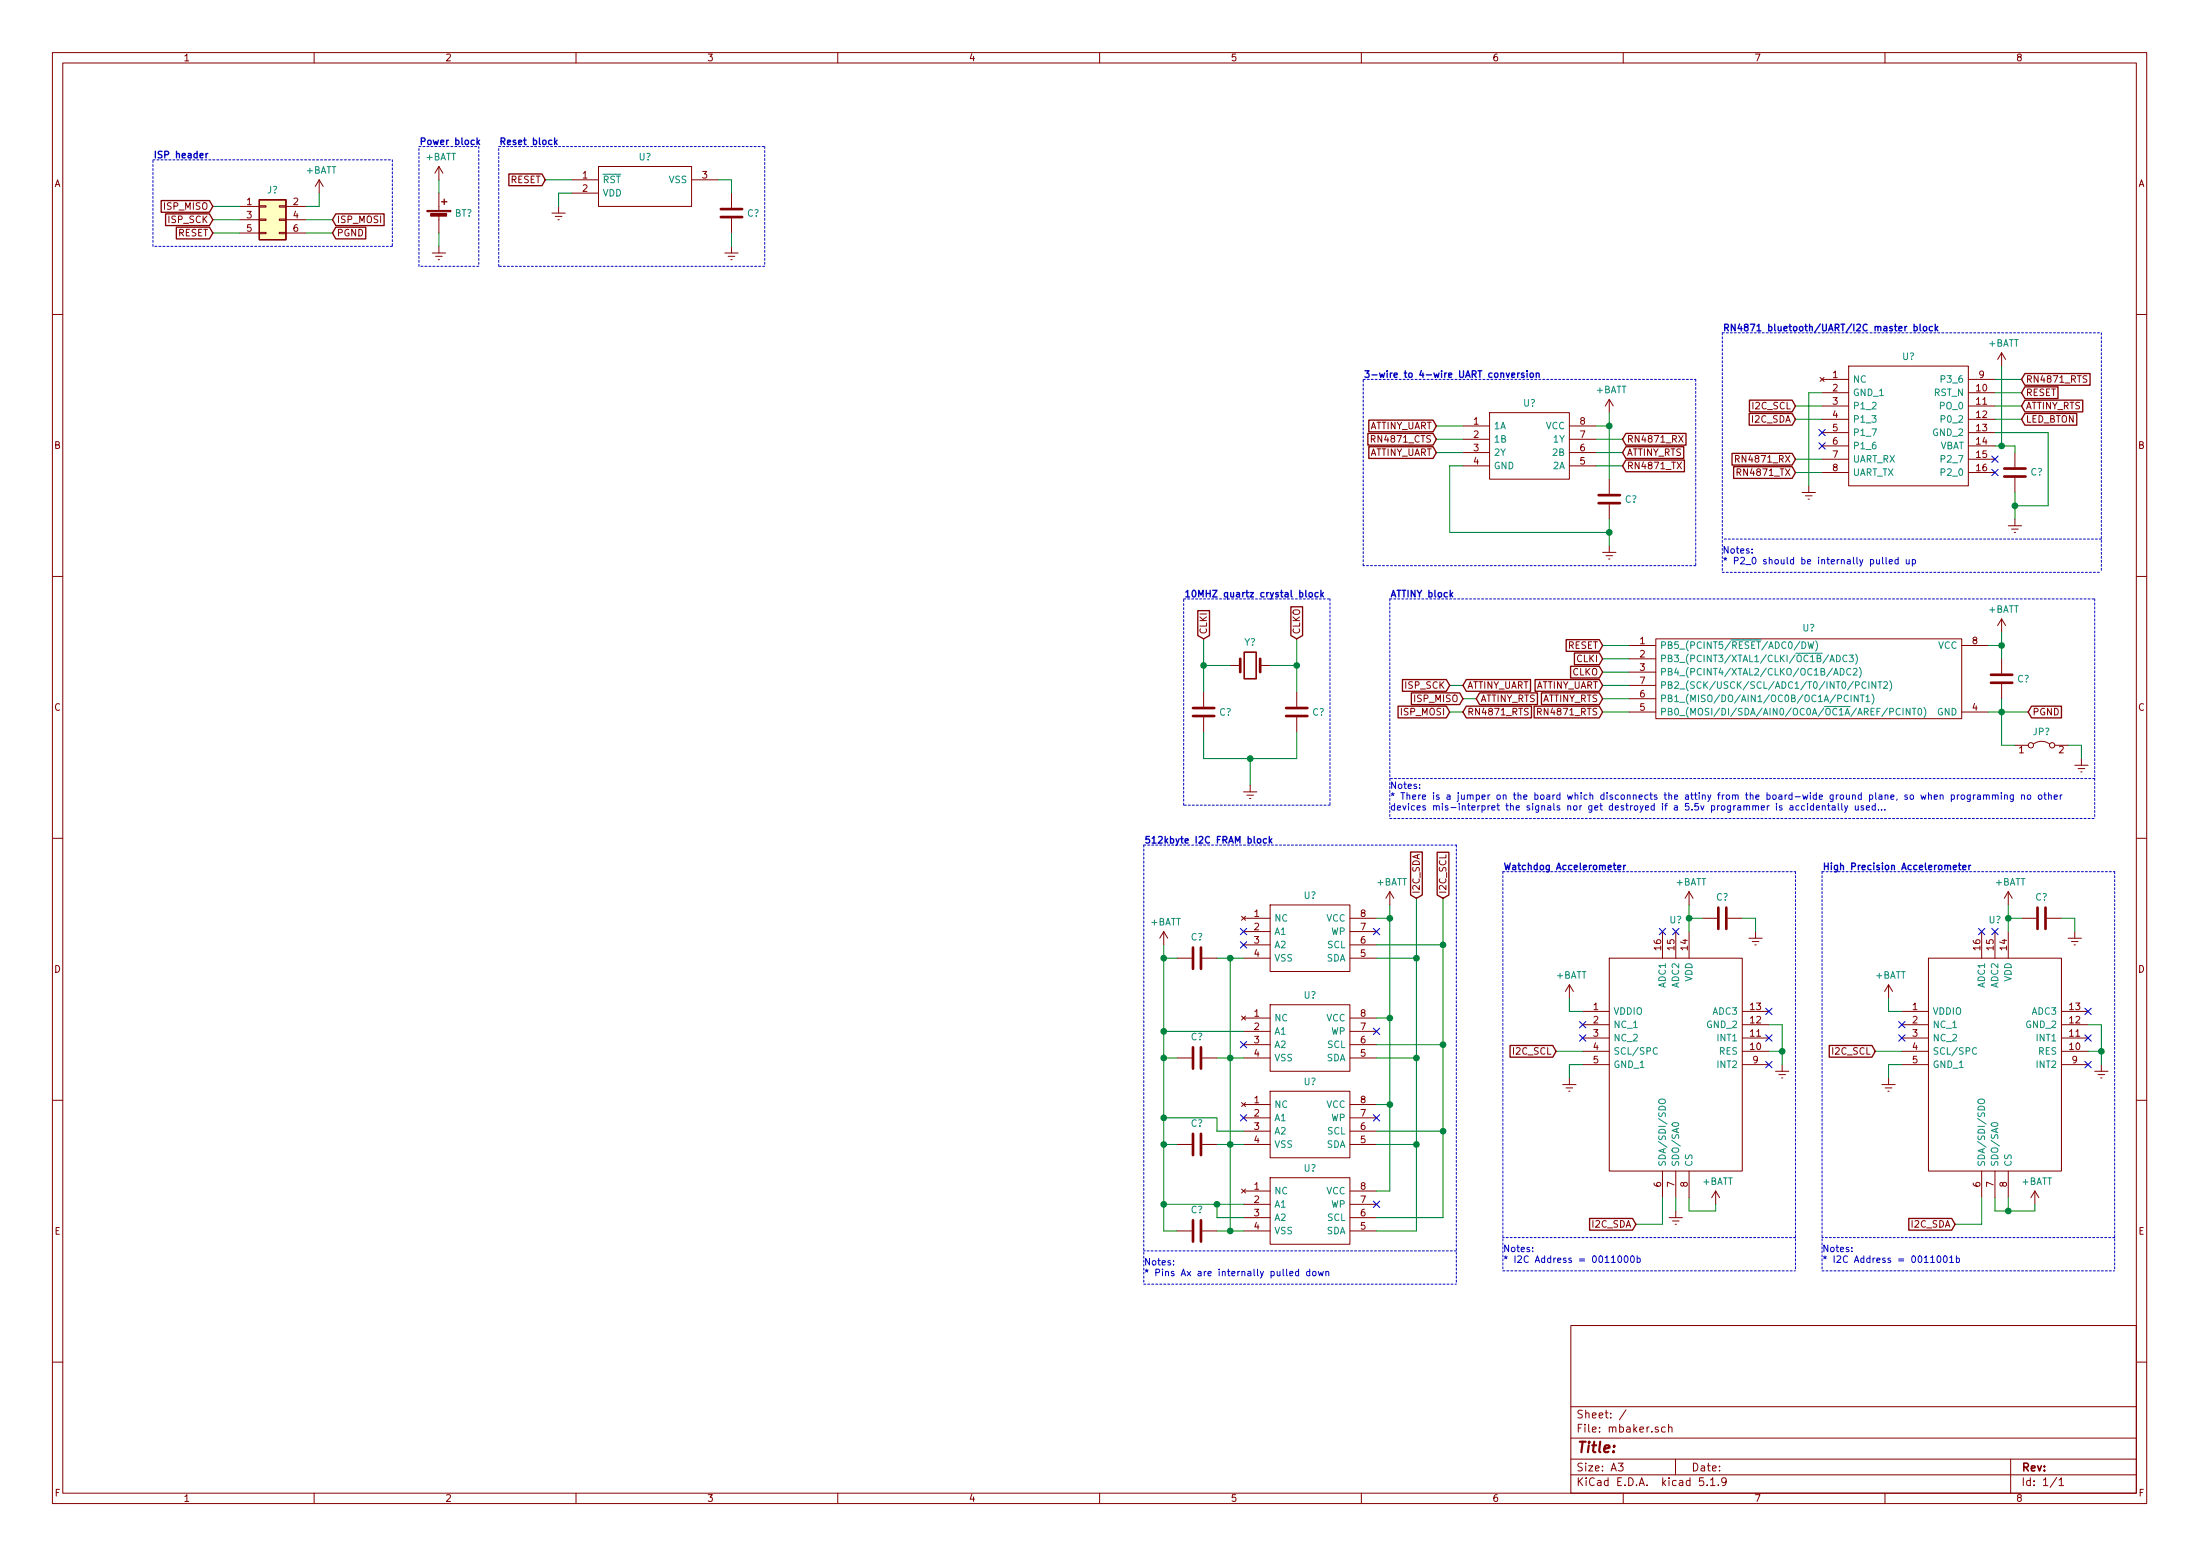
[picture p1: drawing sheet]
EESchema Schematic File Version 4
EELAYER 30 0
EELAYER END
$Descr A3 16535 11693
encoding utf-8
Sheet 1 1
Title ""
Date ""
Rev ""
Comp ""
Comment1 ""
Comment2 ""
Comment3 ""
Comment4 ""
$EndDescr
$Comp
L ATTINY85V-10SUR:ATTINY85V-10SUR U?
U 1 1
P 12250 4850
F 0 "U?" H 13600 4983 50  0000 C CNN
F 1 "ATTINY85V-10SUR" H 13600 4984 50  0001 C CNN
F 2 "SOIC127P798X216-8N" H 16800 4950 50  0001 L CNN
F 3 "http://ww1.microchip.com/downloads/en/devicedoc/atmel-2586-avr-8-bit-microcontroller-attiny25-attiny45-attiny85_datasheet-summary.pdf" H 16800 4850 50  0001 L CNN
F 4 "MICROCHIP - ATTINY85V-10SUR - MCU, 8BIT, AVR, 10MHZ, WSOIC-8" H 16800 4750 50  0001 L CNN "Description"
F 5 "2.16" H 16800 4650 50  0001 L CNN "Height"
F 6 "Microchip" H 16800 4550 50  0001 L CNN "Manufacturer_Name"
F 7 "ATTINY85V-10SUR" H 16800 4450 50  0001 L CNN "Manufacturer_Part_Number"
F 8 "556-ATTINY85V-10SUR" H 16800 4350 50  0001 L CNN "Mouser Part Number"
F 9 "https://www.mouser.co.uk/ProductDetail/Microchip-Technology-Atmel/ATTINY85V-10SUR?qs=6Dg1WZIWLC7RsRgydzBFFw%3D%3D" H 16800 4250 50  0001 L CNN "Mouser Price/Stock"
F 10 "ATTINY85V-10SUR" H 16800 4150 50  0001 L CNN "Arrow Part Number"
F 11 "https://www.arrow.com/en/products/attiny85v-10sur/microchip-technology" H 16800 4050 50  0001 L CNN "Arrow Price/Stock"
	1    12250 4850
	1    0    0    -1  
$EndComp
$Comp
L Device:C C?
U 1 1
P 15050 5100
F 0 "C?" H 15165 5100 50  0000 L CNN
F 1 "10uF" H 15165 5055 50  0001 L CNN
F 2 "" H 15088 4950 50  0001 C CNN
F 3 "~" H 15050 5100 50  0001 C CNN
	1    15050 5100
	1    0    0    -1  
$EndComp
$Comp
L power:Earth #PWR?
U 1 1
P 15650 5700
F 0 "#PWR?" H 15650 5450 50  0001 C CNN
F 1 "Earth" H 15650 5550 50  0001 C CNN
F 2 "" H 15650 5700 50  0001 C CNN
F 3 "~" H 15650 5700 50  0001 C CNN
	1    15650 5700
	1    0    0    -1  
$EndComp
$Comp
L power:+BATT #PWR?
U 1 1
P 15050 4750
F 0 "#PWR?" H 15050 4600 50  0001 C CNN
F 1 "+BATT" H 15065 4923 50  0000 C CNN
F 2 "" H 15050 4750 50  0001 C CNN
F 3 "" H 15050 4750 50  0001 C CNN
	1    15050 4750
	1    0    0    -1  
$EndComp
$Comp
L Device:Crystal Y?
U 1 1
P 9400 5000
F 0 "Y?" H 9400 5176 50  0000 C CNN
F 1 "10MHZ" H 9400 5177 50  0001 C CNN
F 2 "" H 9400 5000 50  0001 C CNN
F 3 "~" H 9400 5000 50  0001 C CNN
	1    9400 5000
	1    0    0    -1  
$EndComp
$Comp
L Device:C C?
U 1 1
P 9750 5350
F 0 "C?" H 9865 5350 50  0000 L CNN
F 1 "22pF" H 9865 5305 50  0001 L CNN
F 2 "" H 9788 5200 50  0001 C CNN
F 3 "~" H 9750 5350 50  0001 C CNN
	1    9750 5350
	1    0    0    -1  
$EndComp
Wire Wire Line
	9550 5000 9750 5000
Wire Wire Line
	9750 5000 9750 5200
$Comp
L Device:C C?
U 1 1
P 9050 5350
F 0 "C?" H 9165 5350 50  0000 L CNN
F 1 "22pF" H 9165 5305 50  0001 L CNN
F 2 "" H 9088 5200 50  0001 C CNN
F 3 "~" H 9050 5350 50  0001 C CNN
	1    9050 5350
	1    0    0    -1  
$EndComp
Wire Wire Line
	9050 5000 9050 5200
Wire Wire Line
	9050 5500 9050 5700
Wire Wire Line
	9050 5700 9400 5700
Wire Wire Line
	9750 5700 9750 5500
$Comp
L power:Earth #PWR?
U 1 1
P 9400 5900
F 0 "#PWR?" H 9400 5650 50  0001 C CNN
F 1 "Earth" H 9400 5750 50  0001 C CNN
F 2 "" H 9400 5900 50  0001 C CNN
F 3 "~" H 9400 5900 50  0001 C CNN
	1    9400 5900
	1    0    0    -1  
$EndComp
Wire Wire Line
	9400 5700 9400 5900
Connection ~ 9400 5700
Wire Wire Line
	9400 5700 9750 5700
Text GLabel 9750 4800 1    50   Input ~ 0
CLKO
Wire Wire Line
	9750 4800 9750 5000
Connection ~ 9750 5000
Text GLabel 9050 4800 1    50   Input ~ 0
CLKI
Wire Wire Line
	9250 5000 9050 5000
Wire Wire Line
	9050 4800 9050 5000
Connection ~ 9050 5000
Text GLabel 12050 5050 0    50   Input ~ 0
CLKO
Wire Wire Line
	12250 5050 12050 5050
Text GLabel 12050 4950 0    50   Input ~ 0
CLKI
Wire Wire Line
	12050 4950 12250 4950
$Comp
L TC7WH08FK_LJ_CT:TC7WH08FK,LJ_CT U?
U 1 1
P 11000 3200
F 0 "U?" H 11500 3373 50  0000 C CNN
F 1 "TC7WH08FK,LJ_CT" H 11500 3374 50  0001 C CNN
F 2 "SOP50P310X90-8N" H 11850 3300 50  0001 L CNN
F 3 "https://toshiba.semicon-storage.com/info/docget.jsp?did=54660&prodName=TC7WH08FK" H 11850 3200 50  0001 L CNN
F 4 "Logic Gates Dual 2-Input L-MOS Series" H 11850 3100 50  0001 L CNN "Description"
F 5 "0.9" H 11850 3000 50  0001 L CNN "Height"
F 6 "Toshiba" H 11850 2900 50  0001 L CNN "Manufacturer_Name"
F 7 "TC7WH08FK,LJ(CT" H 11850 2800 50  0001 L CNN "Manufacturer_Part_Number"
F 8 "757-TC7WH08FKLJCT" H 11850 2700 50  0001 L CNN "Mouser Part Number"
F 9 "https://www.mouser.com/Search/Refine.aspx?Keyword=757-TC7WH08FKLJCT" H 11850 2600 50  0001 L CNN "Mouser Price/Stock"
F 10 "TC7WH08FK,LJ(CT" H 11850 2500 50  0001 L CNN "Arrow Part Number"
F 11 "https://www.arrow.com/en/products/tc7wh08fklj-ct/toshiba" H 11850 2400 50  0001 L CNN "Arrow Price/Stock"
	1    11000 3200
	1    0    0    -1  
$EndComp
$Comp
L RN4871-I_RM140:RN4871-I_RM140 U?
U 1 1
P 13700 2850
F 0 "U?" H 14350 3023 50  0000 C CNN
F 1 "RN4871-I_RM140" H 14350 3024 50  0001 C CNN
F 2 "RN4871IRM140" H 14850 2950 50  0001 L CNN
F 3 "http://www.microchip.com/mymicrochip/filehandler.aspx?ddocname=en586027" H 14850 2850 50  0001 L CNN
F 4 "Bluetooth Modules (802.15.1) Bluetooth Low Energy BLE Module, Shielded, Antenna, ASCII Interface, 9x11.5mm" H 14850 2750 50  0001 L CNN "Description"
F 5 "2.16" H 14850 2650 50  0001 L CNN "Height"
F 6 "Microchip" H 14850 2550 50  0001 L CNN "Manufacturer_Name"
F 7 "RN4871-I/RM140" H 14850 2450 50  0001 L CNN "Manufacturer_Part_Number"
F 8 "579-RN4871-I/RM140" H 14850 2350 50  0001 L CNN "Mouser Part Number"
F 9 "https://www.mouser.co.uk/ProductDetail/Microchip-Technology/RN4871-I-RM140?qs=BJlw7L4Cy79OHrwBC2yoPQ%3D%3D" H 14850 2250 50  0001 L CNN "Mouser Price/Stock"
F 10 "RN4871-I/RM140" H 14850 2150 50  0001 L CNN "Arrow Part Number"
F 11 "https://www.arrow.com/en/products/rn4871-irm140/microchip-technology" H 14850 2050 50  0001 L CNN "Arrow Price/Stock"
	1    13700 2850
	1    0    0    -1  
$EndComp
Text GLabel 12050 5150 0    50   Input ~ 0
ATTINY_UART
Wire Wire Line
	12050 5150 12250 5150
Text GLabel 12050 5250 0    50   Input ~ 0
ATTINY_RTS
Text GLabel 12050 5350 0    50   Input ~ 0
RN4871_RTS
Wire Wire Line
	12250 5250 12050 5250
Wire Wire Line
	12250 5350 12050 5350
Text GLabel 15200 2850 2    50   Input ~ 0
RN4871_RTS
Wire Wire Line
	15000 2850 15200 2850
Text GLabel 15200 3050 2    50   Input ~ 0
ATTINY_RTS
Wire Wire Line
	15000 3050 15200 3050
Text GLabel 13500 3450 0    50   Input ~ 0
RN4871_RX
Wire Wire Line
	13500 3450 13700 3450
Text GLabel 13500 3550 0    50   Input ~ 0
RN4871_TX
Wire Wire Line
	13700 3550 13500 3550
Text GLabel 10800 3200 0    50   Input ~ 0
ATTINY_UART
Wire Wire Line
	10800 3200 11000 3200
Text GLabel 10800 3300 0    50   Input ~ 0
RN4871_CTS
Wire Wire Line
	10800 3300 11000 3300
Text GLabel 10800 3400 0    50   Input ~ 0
ATTINY_UART
Wire Wire Line
	10800 3400 11000 3400
Text GLabel 12200 3300 2    50   Input ~ 0
RN4871_RX
Wire Wire Line
	12000 3300 12200 3300
Text GLabel 12200 3400 2    50   Input ~ 0
ATTINY_RTS
Wire Wire Line
	12200 3400 12000 3400
Text GLabel 12200 3500 2    50   Input ~ 0
RN4871_TX
Wire Wire Line
	12200 3500 12000 3500
$Comp
L power:+BATT #PWR?
U 1 1
P 12100 3100
F 0 "#PWR?" H 12100 2950 50  0001 C CNN
F 1 "+BATT" H 12115 3273 50  0000 C CNN
F 2 "" H 12100 3100 50  0001 C CNN
F 3 "" H 12100 3100 50  0001 C CNN
	1    12100 3100
	1    0    0    -1  
$EndComp
Wire Wire Line
	12000 3200 12100 3200
Wire Wire Line
	12100 3200 12100 3100
$Comp
L Device:C C?
U 1 1
P 12100 3750
F 0 "C?" H 12215 3750 50  0000 L CNN
F 1 "10uF" H 12215 3705 50  0001 L CNN
F 2 "" H 12138 3600 50  0001 C CNN
F 3 "~" H 12100 3750 50  0001 C CNN
	1    12100 3750
	1    0    0    -1  
$EndComp
Wire Wire Line
	12100 3200 12100 3600
Connection ~ 12100 3200
$Comp
L power:Earth #PWR?
U 1 1
P 12100 4100
F 0 "#PWR?" H 12100 3850 50  0001 C CNN
F 1 "Earth" H 12100 3950 50  0001 C CNN
F 2 "" H 12100 4100 50  0001 C CNN
F 3 "~" H 12100 4100 50  0001 C CNN
	1    12100 4100
	1    0    0    -1  
$EndComp
Wire Wire Line
	12100 3900 12100 4000
Wire Wire Line
	12100 4000 10900 4000
Wire Wire Line
	10900 4000 10900 3500
Wire Wire Line
	10900 3500 11000 3500
Connection ~ 12100 4000
Wire Wire Line
	12100 4000 12100 4100
Text GLabel 12050 4850 0    50   Input ~ 0
RESET
Wire Wire Line
	12050 4850 12250 4850
Wire Notes Line
	10250 2850 12750 2850
Wire Notes Line
	12750 2850 12750 4250
Wire Notes Line
	12750 4250 10250 4250
Wire Notes Line
	10250 4250 10250 2850
$Comp
L MR44V100AMAZAATL:MR44V100AMAZAATL U?
U 1 1
P 9350 6900
F 0 "U?" H 9850 7073 50  0000 C CNN
F 1 "MR44V100AMAZAATL" H 9850 7074 50  0001 C CNN
F 2 "SOIC127P600X165-8N" H 10200 7000 50  0001 L CNN
F 3 "http://www.lapis-semi.com/en/data/datasheet-file_db/Memory/FEDR44V100A-01.pdf" H 10200 6900 50  0001 L CNN
F 4 "ROHM - MR44V100AMAZAATL - F-RAM, NON-VOL, 1MBIT, 3.4MHZ, SOP-8" H 10200 6800 50  0001 L CNN "Description"
F 5 "1.65" H 10200 6700 50  0001 L CNN "Height"
F 6 "ROHM Semiconductor" H 10200 6600 50  0001 L CNN "Manufacturer_Name"
F 7 "MR44V100AMAZAATL" H 10200 6500 50  0001 L CNN "Manufacturer_Part_Number"
F 8 "755-MR44V100AMAZAATL" H 10200 6400 50  0001 L CNN "Mouser Part Number"
F 9 "https://www.mouser.co.uk/ProductDetail/ROHM-Semiconductor/MR44V100AMAZAATL?qs=f9yNj16SXrIX1f97fznE%2Fg%3D%3D" H 10200 6300 50  0001 L CNN "Mouser Price/Stock"
F 10 "" H 10200 6200 50  0001 L CNN "Arrow Part Number"
F 11 "" H 10200 6100 50  0001 L CNN "Arrow Price/Stock"
	1    9350 6900
	1    0    0    -1  
$EndComp
$Comp
L MR44V100AMAZAATL:MR44V100AMAZAATL U?
U 1 1
P 9350 7650
F 0 "U?" H 9850 7823 50  0000 C CNN
F 1 "MR44V100AMAZAATL" H 9850 7824 50  0001 C CNN
F 2 "SOIC127P600X165-8N" H 10200 7750 50  0001 L CNN
F 3 "http://www.lapis-semi.com/en/data/datasheet-file_db/Memory/FEDR44V100A-01.pdf" H 10200 7650 50  0001 L CNN
F 4 "ROHM - MR44V100AMAZAATL - F-RAM, NON-VOL, 1MBIT, 3.4MHZ, SOP-8" H 10200 7550 50  0001 L CNN "Description"
F 5 "1.65" H 10200 7450 50  0001 L CNN "Height"
F 6 "ROHM Semiconductor" H 10200 7350 50  0001 L CNN "Manufacturer_Name"
F 7 "MR44V100AMAZAATL" H 10200 7250 50  0001 L CNN "Manufacturer_Part_Number"
F 8 "755-MR44V100AMAZAATL" H 10200 7150 50  0001 L CNN "Mouser Part Number"
F 9 "https://www.mouser.co.uk/ProductDetail/ROHM-Semiconductor/MR44V100AMAZAATL?qs=f9yNj16SXrIX1f97fznE%2Fg%3D%3D" H 10200 7050 50  0001 L CNN "Mouser Price/Stock"
F 10 "" H 10200 6950 50  0001 L CNN "Arrow Part Number"
F 11 "" H 10200 6850 50  0001 L CNN "Arrow Price/Stock"
	1    9350 7650
	1    0    0    -1  
$EndComp
Text GLabel 10650 6750 1    50   Input ~ 0
I2C_SDA
Text GLabel 10850 6750 1    50   Input ~ 0
I2C_SCL
NoConn ~ 10350 7000
NoConn ~ 10350 7750
NoConn ~ 9350 7850
$Comp
L power:+BATT #PWR?
U 1 1
P 10450 6800
F 0 "#PWR?" H 10450 6650 50  0001 C CNN
F 1 "+BATT" H 10465 6973 50  0000 C CNN
F 2 "" H 10450 6800 50  0001 C CNN
F 3 "" H 10450 6800 50  0001 C CNN
	1    10450 6800
	1    0    0    -1  
$EndComp
Wire Wire Line
	10350 6900 10450 6900
Wire Wire Line
	10450 6900 10450 7650
Wire Wire Line
	10450 7650 10350 7650
Wire Wire Line
	10450 6800 10450 6900
Connection ~ 10450 6900
Wire Wire Line
	9350 7200 9250 7200
Wire Wire Line
	9250 7200 9250 7950
Wire Wire Line
	9250 7950 9350 7950
Connection ~ 9250 7950
$Comp
L Device:C C?
U 1 1
P 9000 7950
F 0 "C?" V 8840 7950 50  0000 C CNN
F 1 "10uF" V 8839 7950 50  0001 C CNN
F 2 "" H 9038 7800 50  0001 C CNN
F 3 "~" H 9000 7950 50  0001 C CNN
	1    9000 7950
	0    1    1    0   
$EndComp
Wire Wire Line
	9150 7950 9250 7950
$Comp
L Device:C C?
U 1 1
P 9000 7200
F 0 "C?" V 8840 7200 50  0000 C CNN
F 1 "C" V 8839 7200 50  0001 C CNN
F 2 "" H 9038 7050 50  0001 C CNN
F 3 "~" H 9000 7200 50  0001 C CNN
	1    9000 7200
	0    1    1    0   
$EndComp
Wire Wire Line
	9150 7200 9250 7200
Connection ~ 9250 7200
Wire Wire Line
	8850 7200 8750 7200
Wire Wire Line
	8750 7200 8750 7750
Wire Wire Line
	8750 7950 8850 7950
Wire Wire Line
	8750 7750 9350 7750
Connection ~ 8750 7750
Wire Wire Line
	8750 7750 8750 7950
$Comp
L power:+BATT #PWR?
U 1 1
P 8750 7100
F 0 "#PWR?" H 8750 6950 50  0001 C CNN
F 1 "+BATT" H 8765 7273 50  0000 C CNN
F 2 "" H 8750 7100 50  0001 C CNN
F 3 "" H 8750 7100 50  0001 C CNN
	1    8750 7100
	1    0    0    -1  
$EndComp
Wire Wire Line
	8750 7100 8750 7200
Connection ~ 8750 7200
$Comp
L MR44V100AMAZAATL:MR44V100AMAZAATL U?
U 1 1
P 9350 8300
F 0 "U?" H 9850 8473 50  0000 C CNN
F 1 "MR44V100AMAZAATL" H 9850 8474 50  0001 C CNN
F 2 "SOIC127P600X165-8N" H 10200 8400 50  0001 L CNN
F 3 "http://www.lapis-semi.com/en/data/datasheet-file_db/Memory/FEDR44V100A-01.pdf" H 10200 8300 50  0001 L CNN
F 4 "ROHM - MR44V100AMAZAATL - F-RAM, NON-VOL, 1MBIT, 3.4MHZ, SOP-8" H 10200 8200 50  0001 L CNN "Description"
F 5 "1.65" H 10200 8100 50  0001 L CNN "Height"
F 6 "ROHM Semiconductor" H 10200 8000 50  0001 L CNN "Manufacturer_Name"
F 7 "MR44V100AMAZAATL" H 10200 7900 50  0001 L CNN "Manufacturer_Part_Number"
F 8 "755-MR44V100AMAZAATL" H 10200 7800 50  0001 L CNN "Mouser Part Number"
F 9 "https://www.mouser.co.uk/ProductDetail/ROHM-Semiconductor/MR44V100AMAZAATL?qs=f9yNj16SXrIX1f97fznE%2Fg%3D%3D" H 10200 7700 50  0001 L CNN "Mouser Price/Stock"
F 10 "" H 10200 7600 50  0001 L CNN "Arrow Part Number"
F 11 "" H 10200 7500 50  0001 L CNN "Arrow Price/Stock"
	1    9350 8300
	1    0    0    -1  
$EndComp
Wire Wire Line
	10450 7650 10450 8300
Wire Wire Line
	10450 8300 10350 8300
Connection ~ 10450 7650
NoConn ~ 10350 8400
NoConn ~ 9350 8400
Wire Wire Line
	9250 7950 9250 8600
Wire Wire Line
	9250 8600 9350 8600
$Comp
L Device:C C?
U 1 1
P 9000 8600
F 0 "C?" V 8840 8600 50  0000 C CNN
F 1 "10uF" V 8839 8600 50  0001 C CNN
F 2 "" H 9038 8450 50  0001 C CNN
F 3 "~" H 9000 8600 50  0001 C CNN
	1    9000 8600
	0    1    1    0   
$EndComp
Wire Wire Line
	9150 8600 9250 8600
Connection ~ 9250 8600
Wire Wire Line
	9350 8500 9150 8500
Wire Wire Line
	9150 8500 9150 8400
Wire Wire Line
	9150 8400 8750 8400
Wire Wire Line
	8750 8400 8750 7950
Connection ~ 8750 7950
Wire Wire Line
	8750 8400 8750 8600
Wire Wire Line
	8750 8600 8850 8600
Connection ~ 8750 8400
$Comp
L MR44V100AMAZAATL:MR44V100AMAZAATL U?
U 1 1
P 9350 8950
F 0 "U?" H 9850 9123 50  0000 C CNN
F 1 "MR44V100AMAZAATL" H 9850 9124 50  0001 C CNN
F 2 "SOIC127P600X165-8N" H 10200 9050 50  0001 L CNN
F 3 "http://www.lapis-semi.com/en/data/datasheet-file_db/Memory/FEDR44V100A-01.pdf" H 10200 8950 50  0001 L CNN
F 4 "ROHM - MR44V100AMAZAATL - F-RAM, NON-VOL, 1MBIT, 3.4MHZ, SOP-8" H 10200 8850 50  0001 L CNN "Description"
F 5 "1.65" H 10200 8750 50  0001 L CNN "Height"
F 6 "ROHM Semiconductor" H 10200 8650 50  0001 L CNN "Manufacturer_Name"
F 7 "MR44V100AMAZAATL" H 10200 8550 50  0001 L CNN "Manufacturer_Part_Number"
F 8 "755-MR44V100AMAZAATL" H 10200 8450 50  0001 L CNN "Mouser Part Number"
F 9 "https://www.mouser.co.uk/ProductDetail/ROHM-Semiconductor/MR44V100AMAZAATL?qs=f9yNj16SXrIX1f97fznE%2Fg%3D%3D" H 10200 8350 50  0001 L CNN "Mouser Price/Stock"
F 10 "" H 10200 8250 50  0001 L CNN "Arrow Part Number"
F 11 "" H 10200 8150 50  0001 L CNN "Arrow Price/Stock"
	1    9350 8950
	1    0    0    -1  
$EndComp
Wire Wire Line
	10450 8300 10450 8950
Wire Wire Line
	10450 8950 10350 8950
Connection ~ 10450 8300
NoConn ~ 10350 9050
Wire Wire Line
	9250 8600 9250 9250
Wire Wire Line
	9250 9250 9350 9250
Wire Wire Line
	9350 9150 9150 9150
Wire Wire Line
	9150 9150 9150 9050
Wire Wire Line
	9150 9050 9350 9050
$Comp
L Device:C C?
U 1 1
P 9000 9250
F 0 "C?" V 8840 9250 50  0000 C CNN
F 1 "C" V 8839 9250 50  0001 C CNN
F 2 "" H 9038 9100 50  0001 C CNN
F 3 "~" H 9000 9250 50  0001 C CNN
	1    9000 9250
	0    1    1    0   
$EndComp
Wire Wire Line
	9150 9250 9250 9250
Connection ~ 9250 9250
Wire Wire Line
	8850 9250 8750 9250
Wire Wire Line
	8750 9250 8750 9050
Connection ~ 8750 8600
Wire Wire Line
	9150 9050 8750 9050
Connection ~ 9150 9050
Connection ~ 8750 9050
Wire Wire Line
	8750 9050 8750 8600
Wire Wire Line
	10650 6750 10650 7200
Wire Wire Line
	10650 7200 10350 7200
Wire Wire Line
	10650 7200 10650 7950
Wire Wire Line
	10650 7950 10350 7950
Connection ~ 10650 7200
Wire Wire Line
	10650 7950 10650 8600
Wire Wire Line
	10650 8600 10350 8600
Connection ~ 10650 7950
Wire Wire Line
	10650 8600 10650 9250
Wire Wire Line
	10650 9250 10350 9250
Connection ~ 10650 8600
Wire Wire Line
	10850 6750 10850 7100
Wire Wire Line
	10850 7100 10350 7100
Wire Wire Line
	10850 7100 10850 7850
Wire Wire Line
	10850 7850 10350 7850
Connection ~ 10850 7100
Wire Wire Line
	10850 7850 10850 8500
Wire Wire Line
	10850 8500 10350 8500
Connection ~ 10850 7850
Wire Wire Line
	10850 8500 10850 9150
Wire Wire Line
	10850 9150 10350 9150
Connection ~ 10850 8500
Wire Notes Line
	8600 6350 10950 6350
Wire Notes Line
	10950 9400 8600 9400
Wire Notes Line
	8900 4500 10000 4500
Wire Notes Line
	10000 4500 10000 6050
Wire Notes Line
	10000 6050 8900 6050
Wire Notes Line
	8900 6050 8900 4500
Text Notes 8600 6350 0    50   ~ 10
512kbyte I2C FRAM block
Text Notes 8900 4500 0    50   ~ 10
10MHZ quartz crystal block
Text Notes 10250 2850 0    50   ~ 10
3-wire to 4-wire UART conversion
$Comp
L LIS3DHTR:LIS3DHTR U?
U 1 1
P 11900 7600
F 0 "U?" H 12600 8289 50  0000 C CNN
F 1 "LIS3DHTR" H 12600 8290 50  0001 C CNN
F 2 "LIS3DHTR" H 13150 8000 50  0001 L CNN
F 3 "http://www.st.com/content/ccc/resource/technical/document/datasheet/3c/ae/50/85/d6/b1/46/fe/CD00274221.pdf/files/CD00274221.pdf/jcr:content/translations/en.CD00274221.pdf" H 13150 7900 50  0001 L CNN
F 4 "Accelerometer 3-Axis 2g/16g 1.8V LGA16 STMicroelectronics LIS3DHTR Accelerometer IC, 3-axis, I2C, SPI 1.71  3.6 V, 16-Pin LGA" H 13150 7800 50  0001 L CNN "Description"
F 5 "1" H 13150 7700 50  0001 L CNN "Height"
F 6 "STMicroelectronics" H 13150 7600 50  0001 L CNN "Manufacturer_Name"
F 7 "LIS3DHTR" H 13150 7500 50  0001 L CNN "Manufacturer_Part_Number"
F 8 "511-LIS3DHTR" H 13150 7400 50  0001 L CNN "Mouser Part Number"
F 9 "https://www.mouser.co.uk/ProductDetail/STMicroelectronics/LIS3DHTR?qs=6la6oa3D8xzhXYax3cEo4w%3D%3D" H 13150 7300 50  0001 L CNN "Mouser Price/Stock"
F 10 "LIS3DHTR" H 13150 7200 50  0001 L CNN "Arrow Part Number"
F 11 "https://www.arrow.com/en/products/lis3dhtr/stmicroelectronics" H 13150 7100 50  0001 L CNN "Arrow Price/Stock"
	1    11900 7600
	1    0    0    -1  
$EndComp
NoConn ~ 11900 7700
NoConn ~ 11900 7800
$Comp
L power:+BATT #PWR?
U 1 1
P 12900 9050
F 0 "#PWR?" H 12900 8900 50  0001 C CNN
F 1 "+BATT" H 12915 9223 50  0000 C CNN
F 2 "" H 12900 9050 50  0001 C CNN
F 3 "" H 12900 9050 50  0001 C CNN
	1    12900 9050
	1    0    0    -1  
$EndComp
Wire Wire Line
	12700 9000 12700 9100
Wire Wire Line
	12700 9100 12900 9100
Wire Wire Line
	12900 9100 12900 9050
$Comp
L power:Earth #PWR?
U 1 1
P 12600 9100
F 0 "#PWR?" H 12600 8850 50  0001 C CNN
F 1 "Earth" H 12600 8950 50  0001 C CNN
F 2 "" H 12600 9100 50  0001 C CNN
F 3 "~" H 12600 9100 50  0001 C CNN
	1    12600 9100
	1    0    0    -1  
$EndComp
$Comp
L power:+BATT #PWR?
U 1 1
P 12700 6800
F 0 "#PWR?" H 12700 6650 50  0001 C CNN
F 1 "+BATT" H 12715 6973 50  0000 C CNN
F 2 "" H 12700 6800 50  0001 C CNN
F 3 "" H 12700 6800 50  0001 C CNN
	1    12700 6800
	1    0    0    -1  
$EndComp
NoConn ~ 12500 7000
NoConn ~ 12600 7000
NoConn ~ 13300 7600
NoConn ~ 13300 7800
NoConn ~ 13300 8000
Text Notes 8600 9600 0    50   ~ 0
Notes:\n* Pins Ax are internally pulled down
Wire Notes Line
	8600 9650 10950 9650
Wire Notes Line
	10950 6350 10950 9650
Wire Notes Line
	8600 6350 8600 9650
$Comp
L power:Earth #PWR?
U 1 1
P 13400 8000
F 0 "#PWR?" H 13400 7750 50  0001 C CNN
F 1 "Earth" H 13400 7850 50  0001 C CNN
F 2 "" H 13400 8000 50  0001 C CNN
F 3 "~" H 13400 8000 50  0001 C CNN
	1    13400 8000
	1    0    0    -1  
$EndComp
$Comp
L power:Earth #PWR?
U 1 1
P 11800 8100
F 0 "#PWR?" H 11800 7850 50  0001 C CNN
F 1 "Earth" H 11800 7950 50  0001 C CNN
F 2 "" H 11800 8100 50  0001 C CNN
F 3 "~" H 11800 8100 50  0001 C CNN
	1    11800 8100
	1    0    0    -1  
$EndComp
$Comp
L power:+BATT #PWR?
U 1 1
P 11800 7500
F 0 "#PWR?" H 11800 7350 50  0001 C CNN
F 1 "+BATT" H 11815 7673 50  0000 C CNN
F 2 "" H 11800 7500 50  0001 C CNN
F 3 "" H 11800 7500 50  0001 C CNN
	1    11800 7500
	1    0    0    -1  
$EndComp
Wire Wire Line
	11800 7500 11800 7600
Wire Wire Line
	11800 7600 11900 7600
Wire Wire Line
	11900 8000 11800 8000
Wire Wire Line
	11800 8000 11800 8100
Wire Wire Line
	13300 7700 13400 7700
Wire Wire Line
	13400 7700 13400 7900
Wire Wire Line
	13400 7900 13300 7900
Wire Wire Line
	13400 7900 13400 8000
Connection ~ 13400 7900
Text GLabel 11700 7900 0    50   Input ~ 0
I2C_SCL
Wire Wire Line
	11700 7900 11900 7900
Text GLabel 12300 9200 0    50   Input ~ 0
I2C_SDA
Wire Wire Line
	12500 9000 12500 9200
Wire Wire Line
	12500 9200 12300 9200
Wire Wire Line
	12600 9000 12600 9100
Text GLabel 13500 3050 0    50   Input ~ 0
I2C_SCL
Wire Wire Line
	13500 3050 13700 3050
Text GLabel 13500 3150 0    50   Input ~ 0
I2C_SDA
Wire Wire Line
	13500 3150 13700 3150
Wire Wire Line
	14950 4850 15050 4850
Wire Wire Line
	15050 4850 15050 4950
Wire Wire Line
	14950 5350 15050 5350
Wire Wire Line
	15050 5350 15050 5250
Wire Wire Line
	15050 4750 15050 4850
Connection ~ 15050 4850
Connection ~ 15050 5350
Text GLabel 15250 5350 2    50   Input ~ 0
PGND
Wire Wire Line
	15050 5350 15250 5350
$Comp
L Jumper:Jumper_2_Bridged JP?
U 1 1
P 15350 5600
F 0 "JP?" H 15350 5703 50  0000 C CNN
F 1 "Programming GND Disconnect" H 15350 5704 50  0001 C CNN
F 2 "" H 15350 5600 50  0001 C CNN
F 3 "~" H 15350 5600 50  0001 C CNN
	1    15350 5600
	1    0    0    -1  
$EndComp
Wire Wire Line
	15050 5600 15150 5600
Wire Wire Line
	15050 5350 15050 5600
Wire Wire Line
	15550 5600 15650 5600
Wire Wire Line
	15650 5600 15650 5700
$Comp
L Connector_Generic:Conn_02x03_Odd_Even J?
U 1 1
P 2000 1650
F 0 "J?" H 2050 1875 50  0000 C CNN
F 1 "ISP_HEADER" H 2050 1876 50  0001 C CNN
F 2 "" H 2000 1650 50  0001 C CNN
F 3 "~" H 2000 1650 50  0001 C CNN
	1    2000 1650
	1    0    0    -1  
$EndComp
Text GLabel 1600 1750 0    50   Input ~ 0
RESET
Wire Wire Line
	1600 1750 1800 1750
Text GLabel 2500 1750 2    50   Input ~ 0
PGND
Wire Wire Line
	2300 1750 2500 1750
$Comp
L power:+BATT #PWR?
U 1 1
P 2400 1450
F 0 "#PWR?" H 2400 1300 50  0001 C CNN
F 1 "+BATT" H 2415 1623 50  0000 C CNN
F 2 "" H 2400 1450 50  0001 C CNN
F 3 "" H 2400 1450 50  0001 C CNN
	1    2400 1450
	1    0    0    -1  
$EndComp
Wire Wire Line
	2300 1550 2400 1550
Wire Wire Line
	2400 1550 2400 1450
Text GLabel 11000 5350 2    50   Input ~ 0
RN4871_RTS
Text GLabel 10900 5350 0    50   Input ~ 0
ISP_MOSI
Wire Wire Line
	10900 5350 11000 5350
Text GLabel 11100 5250 2    50   Input ~ 0
ATTINY_RTS
Text GLabel 11000 5250 0    50   Input ~ 0
ISP_MISO
Wire Wire Line
	11000 5250 11100 5250
Text GLabel 11000 5150 2    50   Input ~ 0
ATTINY_UART
Text GLabel 10900 5150 0    50   Input ~ 0
ISP_SCK
Wire Wire Line
	10900 5150 11000 5150
Text GLabel 1600 1650 0    50   Input ~ 0
ISP_SCK
Wire Wire Line
	1600 1650 1800 1650
Text GLabel 1600 1550 0    50   Input ~ 0
ISP_MISO
Wire Wire Line
	1600 1550 1800 1550
Text GLabel 2500 1650 2    50   Input ~ 0
ISP_MOSI
Wire Wire Line
	2500 1650 2300 1650
Wire Notes Line
	1150 1200 2950 1200
Wire Notes Line
	2950 1200 2950 1850
Wire Notes Line
	2950 1850 1150 1850
Wire Notes Line
	1150 1850 1150 1200
Text Notes 1150 1200 0    50   ~ 10
ISP header
NoConn ~ 9350 7000
NoConn ~ 9350 7100
$Comp
L Device:C C?
U 1 1
P 12950 6900
F 0 "C?" V 12790 6900 50  0000 C CNN
F 1 "10uF" V 12789 6900 50  0001 C CNN
F 2 "" H 12988 6750 50  0001 C CNN
F 3 "~" H 12950 6900 50  0001 C CNN
	1    12950 6900
	0    1    1    0   
$EndComp
Wire Wire Line
	12700 6800 12700 6900
Wire Wire Line
	12700 6900 12800 6900
Connection ~ 12700 6900
Wire Wire Line
	12700 6900 12700 7000
$Comp
L power:Earth #PWR?
U 1 1
P 13200 7000
F 0 "#PWR?" H 13200 6750 50  0001 C CNN
F 1 "Earth" H 13200 6850 50  0001 C CNN
F 2 "" H 13200 7000 50  0001 C CNN
F 3 "~" H 13200 7000 50  0001 C CNN
	1    13200 7000
	1    0    0    -1  
$EndComp
Wire Wire Line
	13100 6900 13200 6900
Wire Wire Line
	13200 6900 13200 7000
Wire Notes Line
	13500 9300 11300 9300
Wire Notes Line
	11300 6550 13500 6550
Text Notes 11300 6550 0    50   ~ 10
Watchdog Accelerometer
$Comp
L LIS3DHTR:LIS3DHTR U?
U 1 1
P 14300 7600
F 0 "U?" H 15000 8289 50  0000 C CNN
F 1 "LIS3DHTR" H 15000 8290 50  0001 C CNN
F 2 "LIS3DHTR" H 15550 8000 50  0001 L CNN
F 3 "http://www.st.com/content/ccc/resource/technical/document/datasheet/3c/ae/50/85/d6/b1/46/fe/CD00274221.pdf/files/CD00274221.pdf/jcr:content/translations/en.CD00274221.pdf" H 15550 7900 50  0001 L CNN
F 4 "Accelerometer 3-Axis 2g/16g 1.8V LGA16 STMicroelectronics LIS3DHTR Accelerometer IC, 3-axis, I2C, SPI 1.71  3.6 V, 16-Pin LGA" H 15550 7800 50  0001 L CNN "Description"
F 5 "1" H 15550 7700 50  0001 L CNN "Height"
F 6 "STMicroelectronics" H 15550 7600 50  0001 L CNN "Manufacturer_Name"
F 7 "LIS3DHTR" H 15550 7500 50  0001 L CNN "Manufacturer_Part_Number"
F 8 "511-LIS3DHTR" H 15550 7400 50  0001 L CNN "Mouser Part Number"
F 9 "https://www.mouser.co.uk/ProductDetail/STMicroelectronics/LIS3DHTR?qs=6la6oa3D8xzhXYax3cEo4w%3D%3D" H 15550 7300 50  0001 L CNN "Mouser Price/Stock"
F 10 "LIS3DHTR" H 15550 7200 50  0001 L CNN "Arrow Part Number"
F 11 "https://www.arrow.com/en/products/lis3dhtr/stmicroelectronics" H 15550 7100 50  0001 L CNN "Arrow Price/Stock"
	1    14300 7600
	1    0    0    -1  
$EndComp
NoConn ~ 14300 7700
NoConn ~ 14300 7800
$Comp
L power:+BATT #PWR?
U 1 1
P 15300 9050
F 0 "#PWR?" H 15300 8900 50  0001 C CNN
F 1 "+BATT" H 15315 9223 50  0000 C CNN
F 2 "" H 15300 9050 50  0001 C CNN
F 3 "" H 15300 9050 50  0001 C CNN
	1    15300 9050
	1    0    0    -1  
$EndComp
Wire Wire Line
	15100 9000 15100 9100
Wire Wire Line
	15100 9100 15300 9100
Wire Wire Line
	15300 9100 15300 9050
$Comp
L power:+BATT #PWR?
U 1 1
P 15100 6800
F 0 "#PWR?" H 15100 6650 50  0001 C CNN
F 1 "+BATT" H 15115 6973 50  0000 C CNN
F 2 "" H 15100 6800 50  0001 C CNN
F 3 "" H 15100 6800 50  0001 C CNN
	1    15100 6800
	1    0    0    -1  
$EndComp
NoConn ~ 14900 7000
NoConn ~ 15000 7000
NoConn ~ 15700 7600
NoConn ~ 15700 7800
NoConn ~ 15700 8000
$Comp
L power:Earth #PWR?
U 1 1
P 15800 8000
F 0 "#PWR?" H 15800 7750 50  0001 C CNN
F 1 "Earth" H 15800 7850 50  0001 C CNN
F 2 "" H 15800 8000 50  0001 C CNN
F 3 "~" H 15800 8000 50  0001 C CNN
	1    15800 8000
	1    0    0    -1  
$EndComp
$Comp
L power:Earth #PWR?
U 1 1
P 14200 8100
F 0 "#PWR?" H 14200 7850 50  0001 C CNN
F 1 "Earth" H 14200 7950 50  0001 C CNN
F 2 "" H 14200 8100 50  0001 C CNN
F 3 "~" H 14200 8100 50  0001 C CNN
	1    14200 8100
	1    0    0    -1  
$EndComp
$Comp
L power:+BATT #PWR?
U 1 1
P 14200 7500
F 0 "#PWR?" H 14200 7350 50  0001 C CNN
F 1 "+BATT" H 14215 7673 50  0000 C CNN
F 2 "" H 14200 7500 50  0001 C CNN
F 3 "" H 14200 7500 50  0001 C CNN
	1    14200 7500
	1    0    0    -1  
$EndComp
Wire Wire Line
	14200 7500 14200 7600
Wire Wire Line
	14200 7600 14300 7600
Wire Wire Line
	14300 8000 14200 8000
Wire Wire Line
	14200 8000 14200 8100
Wire Wire Line
	15700 7700 15800 7700
Wire Wire Line
	15800 7700 15800 7900
Wire Wire Line
	15800 7900 15700 7900
Wire Wire Line
	15800 7900 15800 8000
Connection ~ 15800 7900
Text GLabel 14100 7900 0    50   Input ~ 0
I2C_SCL
Wire Wire Line
	14100 7900 14300 7900
Text GLabel 14700 9200 0    50   Input ~ 0
I2C_SDA
Wire Wire Line
	14900 9000 14900 9200
Wire Wire Line
	14900 9200 14700 9200
Wire Wire Line
	15000 9000 15000 9100
$Comp
L Device:C C?
U 1 1
P 15350 6900
F 0 "C?" V 15190 6900 50  0000 C CNN
F 1 "10uF" V 15189 6900 50  0001 C CNN
F 2 "" H 15388 6750 50  0001 C CNN
F 3 "~" H 15350 6900 50  0001 C CNN
	1    15350 6900
	0    1    1    0   
$EndComp
Wire Wire Line
	15100 6800 15100 6900
Wire Wire Line
	15100 6900 15200 6900
Connection ~ 15100 6900
Wire Wire Line
	15100 6900 15100 7000
$Comp
L power:Earth #PWR?
U 1 1
P 15600 7000
F 0 "#PWR?" H 15600 6750 50  0001 C CNN
F 1 "Earth" H 15600 6850 50  0001 C CNN
F 2 "" H 15600 7000 50  0001 C CNN
F 3 "~" H 15600 7000 50  0001 C CNN
	1    15600 7000
	1    0    0    -1  
$EndComp
Wire Wire Line
	15500 6900 15600 6900
Wire Wire Line
	15600 6900 15600 7000
Wire Notes Line
	15900 9300 13700 9300
Wire Notes Line
	13700 6550 15900 6550
Text Notes 13700 6550 0    50   ~ 10
High Precision Accelerometer
Wire Wire Line
	15000 9100 15100 9100
Connection ~ 15100 9100
Text Notes 11300 9500 0    50   ~ 0
Notes:\n* I2C Address = 0011000b
Wire Notes Line
	11300 9550 13500 9550
Wire Notes Line
	13500 6550 13500 9550
Wire Notes Line
	11300 6550 11300 9550
Wire Notes Line
	10450 4500 15750 4500
Wire Notes Line
	15750 5850 10450 5850
Text Notes 10450 4500 0    50   ~ 10
ATTINY block
Text Notes 10450 6100 0    50   ~ 0
Notes:\n* There is a jumper on the board which disconnects the attiny from the board-wide ground plane, so when programming no other\ndevices mis-interpret the signals nor get destroyed if a 5.5v programmer is accidentally used...
Wire Notes Line
	10450 6150 15750 6150
Wire Notes Line
	10450 4500 10450 6150
Wire Notes Line
	15750 4500 15750 6150
Text Notes 13700 9500 0    50   ~ 0
Notes:\n* I2C Address = 0011001b
Wire Notes Line
	13700 9550 15900 9550
Wire Notes Line
	15900 6550 15900 9550
Wire Notes Line
	13700 6550 13700 9550
NoConn ~ 15000 3450
Text GLabel 15200 2950 2    50   Input ~ 0
RESET
Wire Wire Line
	15200 2950 15000 2950
Text GLabel 15200 3150 2    50   Input ~ 0
LED_BTON
Wire Wire Line
	15200 3150 15000 3150
NoConn ~ 15000 3550
NoConn ~ 13700 3250
NoConn ~ 13700 3350
$Comp
L power:+BATT #PWR?
U 1 1
P 15050 2750
F 0 "#PWR?" H 15050 2600 50  0001 C CNN
F 1 "+BATT" H 15065 2923 50  0000 C CNN
F 2 "" H 15050 2750 50  0001 C CNN
F 3 "" H 15050 2750 50  0001 C CNN
	1    15050 2750
	1    0    0    -1  
$EndComp
Wire Wire Line
	15050 2750 15050 3350
Wire Wire Line
	15050 3350 15000 3350
$Comp
L Device:C C?
U 1 1
P 15150 3550
F 0 "C?" H 15035 3550 50  0000 R CNN
F 1 "10uF" H 15035 3595 50  0001 R CNN
F 2 "" H 15188 3400 50  0001 C CNN
F 3 "~" H 15150 3550 50  0001 C CNN
	1    15150 3550
	-1   0    0    1   
$EndComp
Wire Wire Line
	15050 3350 15150 3350
Wire Wire Line
	15150 3350 15150 3400
Connection ~ 15050 3350
$Comp
L power:Earth #PWR?
U 1 1
P 15150 3900
F 0 "#PWR?" H 15150 3650 50  0001 C CNN
F 1 "Earth" H 15150 3750 50  0001 C CNN
F 2 "" H 15150 3900 50  0001 C CNN
F 3 "~" H 15150 3900 50  0001 C CNN
	1    15150 3900
	1    0    0    -1  
$EndComp
Wire Wire Line
	15150 3700 15150 3800
Wire Wire Line
	15150 3800 15400 3800
Wire Wire Line
	15400 3800 15400 3250
Wire Wire Line
	15400 3250 15000 3250
Connection ~ 15150 3800
Wire Wire Line
	15150 3800 15150 3900
$Comp
L power:Earth #PWR?
U 1 1
P 13600 3650
F 0 "#PWR?" H 13600 3400 50  0001 C CNN
F 1 "Earth" H 13600 3500 50  0001 C CNN
F 2 "" H 13600 3650 50  0001 C CNN
F 3 "~" H 13600 3650 50  0001 C CNN
	1    13600 3650
	1    0    0    -1  
$EndComp
Wire Wire Line
	13600 3650 13600 2950
Wire Wire Line
	13600 2950 13700 2950
Wire Notes Line
	12950 2500 15800 2500
Wire Notes Line
	15800 4050 12950 4050
Text Notes 12950 4250 0    50   ~ 0
Notes:\n* P2_0 should be internally pulled up
Wire Notes Line
	12950 4300 15800 4300
Wire Notes Line
	15800 2500 15800 4300
Wire Notes Line
	12950 2500 12950 4300
$Comp
L Device:Battery_Cell BT?
U 1 1
P 3300 1650
F 0 "BT?" H 3418 1700 50  0000 L CNN
F 1 "CR1632" H 3418 1655 50  0001 L CNN
F 2 "" V 3300 1710 50  0001 C CNN
F 3 "~" V 3300 1710 50  0001 C CNN
	1    3300 1650
	1    0    0    -1  
$EndComp
$Comp
L MCP121T-270E_TT:MCP121T-270E_TT U?
U 1 1
P 4300 1350
F 0 "U?" H 4850 1523 50  0000 C CNN
F 1 "MCP121T-270E_TT" H 4850 1524 50  0001 C CNN
F 2 "SOT95P237X112-3N" H 5250 1450 50  0001 L CNN
F 3 "http://ww1.microchip.com/downloads/en/DeviceDoc/20001906D.pdf" H 5250 1350 50  0001 L CNN
F 4 "1uA Supervisor Open Drain Active Low" H 5250 1250 50  0001 L CNN "Description"
F 5 "1.12" H 5250 1150 50  0001 L CNN "Height"
F 6 "Microchip" H 5250 1050 50  0001 L CNN "Manufacturer_Name"
F 7 "MCP121T-270E/TT" H 5250 950 50  0001 L CNN "Manufacturer_Part_Number"
F 8 "579-MCP121T-270E/TT" H 5250 850 50  0001 L CNN "Mouser Part Number"
F 9 "https://www.mouser.co.uk/ProductDetail/Microchip-Technology/MCP121T-270E-TT?qs=fM4xO01eazMwXoCYE%2FeIgg%3D%3D" H 5250 750 50  0001 L CNN "Mouser Price/Stock"
F 10 "MCP121T-270E/TT" H 5250 650 50  0001 L CNN "Arrow Part Number"
F 11 "https://www.arrow.com/en/products/mcp121t-270ett/microchip-technology" H 5250 550 50  0001 L CNN "Arrow Price/Stock"
	1    4300 1350
	1    0    0    -1  
$EndComp
$Comp
L Device:C C?
U 1 1
P 5500 1600
F 0 "C?" H 5615 1600 50  0000 L CNN
F 1 "10uF" H 5615 1555 50  0001 L CNN
F 2 "" H 5538 1450 50  0001 C CNN
F 3 "~" H 5500 1600 50  0001 C CNN
	1    5500 1600
	1    0    0    -1  
$EndComp
Wire Wire Line
	5400 1350 5500 1350
Wire Wire Line
	5500 1350 5500 1450
$Comp
L power:Earth #PWR?
U 1 1
P 5500 1850
F 0 "#PWR?" H 5500 1600 50  0001 C CNN
F 1 "Earth" H 5500 1700 50  0001 C CNN
F 2 "" H 5500 1850 50  0001 C CNN
F 3 "~" H 5500 1850 50  0001 C CNN
	1    5500 1850
	1    0    0    -1  
$EndComp
Wire Wire Line
	5500 1850 5500 1750
$Comp
L power:Earth #PWR?
U 1 1
P 4200 1550
F 0 "#PWR?" H 4200 1300 50  0001 C CNN
F 1 "Earth" H 4200 1400 50  0001 C CNN
F 2 "" H 4200 1550 50  0001 C CNN
F 3 "~" H 4200 1550 50  0001 C CNN
	1    4200 1550
	1    0    0    -1  
$EndComp
Wire Wire Line
	4300 1450 4200 1450
Wire Wire Line
	4200 1450 4200 1550
Text GLabel 4100 1350 0    50   Input ~ 0
RESET
Wire Wire Line
	4100 1350 4300 1350
$Comp
L power:Earth #PWR?
U 1 1
P 3300 1850
F 0 "#PWR?" H 3300 1600 50  0001 C CNN
F 1 "Earth" H 3300 1700 50  0001 C CNN
F 2 "" H 3300 1850 50  0001 C CNN
F 3 "~" H 3300 1850 50  0001 C CNN
	1    3300 1850
	1    0    0    -1  
$EndComp
Wire Wire Line
	3300 1850 3300 1750
$Comp
L power:+BATT #PWR?
U 1 1
P 3300 1350
F 0 "#PWR?" H 3300 1200 50  0001 C CNN
F 1 "+BATT" H 3315 1523 50  0000 C CNN
F 2 "" H 3300 1350 50  0001 C CNN
F 3 "" H 3300 1350 50  0001 C CNN
	1    3300 1350
	1    0    0    -1  
$EndComp
Wire Wire Line
	3300 1350 3300 1450
Wire Notes Line
	5750 1100 5750 2000
Wire Notes Line
	5750 2000 3750 2000
Wire Notes Line
	3750 2000 3750 1100
Wire Notes Line
	3750 1100 5750 1100
Text Notes 3750 1100 0    50   ~ 10
Reset block
Text Notes 12950 2500 0    50   ~ 10
RN4871 bluetooth/UART/I2C master block
Wire Notes Line
	3150 1100 3600 1100
Wire Notes Line
	3600 1100 3600 2000
Wire Notes Line
	3600 2000 3150 2000
Wire Notes Line
	3150 2000 3150 1100
Text Notes 3150 1100 0    50   ~ 10
Power block
$EndSCHEMATC
